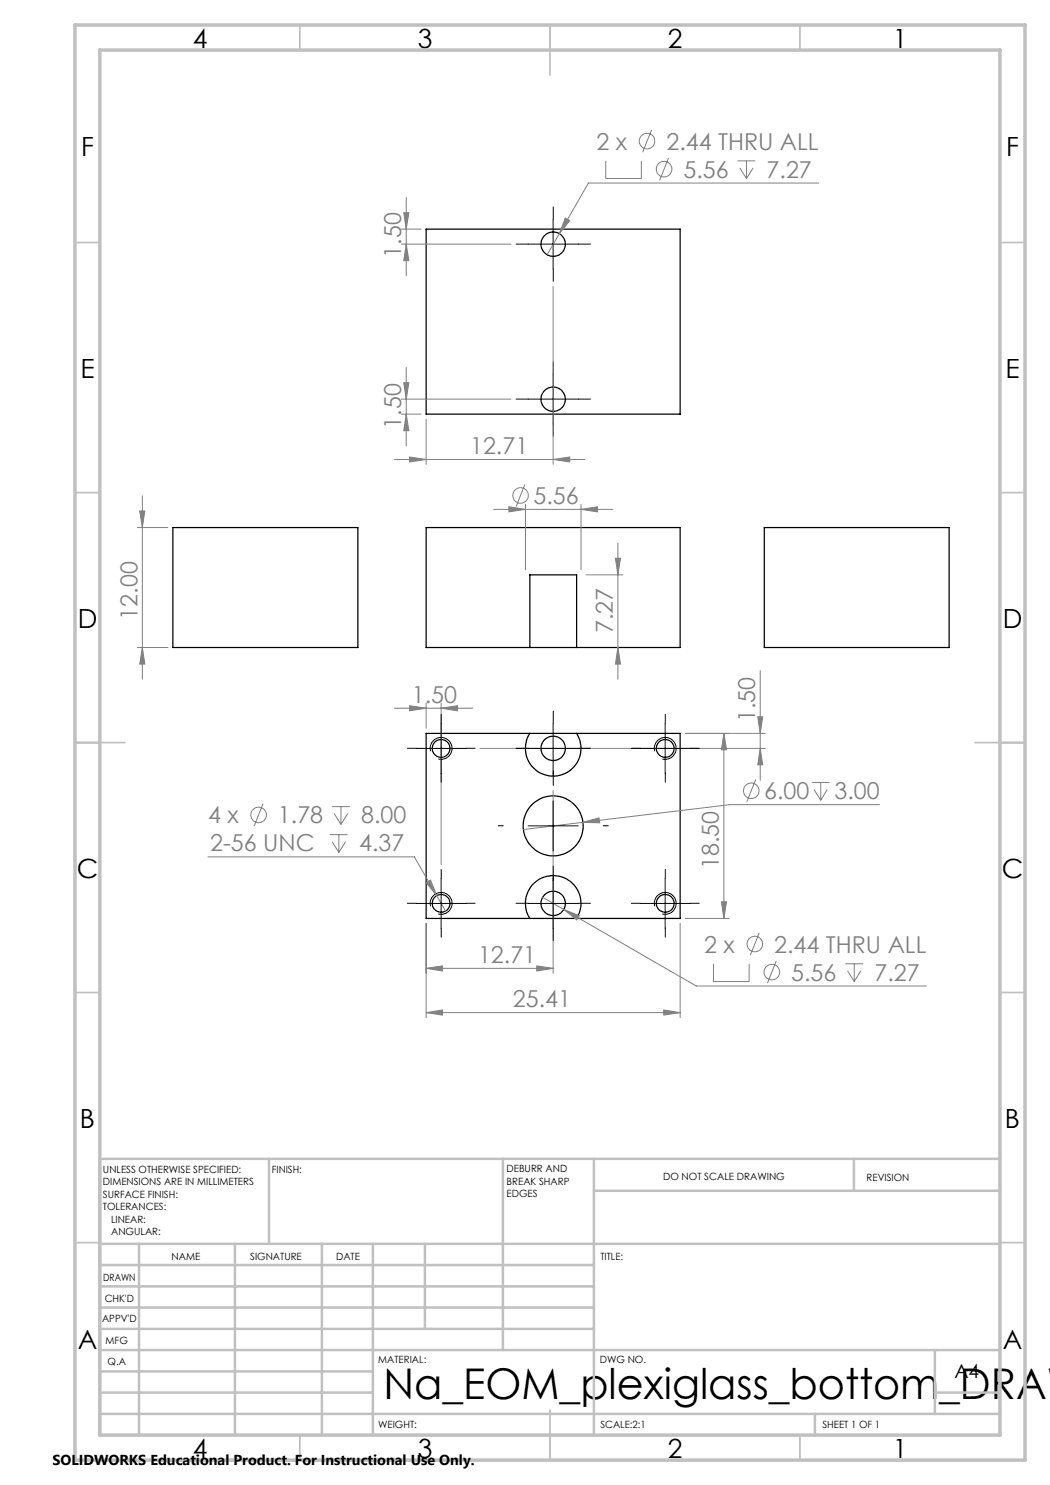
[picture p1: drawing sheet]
<svg xmlns="http://www.w3.org/2000/svg" width="210mm" height="297mm" viewBox="0 0 210 297" stroke-linecap="round" stroke-linejoin="round" font-family="sans-serif">
<g fill="none" stroke="#000" stroke-width=".25">
<path d="M85.2 45.8h50.8v37h-50.8zM34.6 105.5h37v24h-37zM152.9 105.5h36.9v24h-36.9zM106 129.5h9.3M106 129.5v-14.5h9.3v14.5M106 129.5h-20.8v-24h50.8v24h-20.7M85.2 146.7h50.8v37h-50.8zM106 146.7a5.6 5.6 0 0 0 4.6 8.5 5.6 5.6 0 0 0 4.7-8.5M106 183.7a5.6 5.6 0 0 1 4.6-8.6 5.6 5.6 0 0 1 4.7 8.6"/>
<circle cx="110.6" cy="48.8" r="2.45"/>
<circle cx="110.6" cy="79.8" r="2.45"/>
<circle cx="88.2" cy="149.7" r="1.78"/>
<circle cx="110.6" cy="149.7" r="2.45"/>
<circle cx="133.1" cy="149.7" r="1.77"/>
<circle cx="110.6" cy="165.2" r="6"/>
<circle cx="88.2" cy="180.7" r="1.79"/>
<circle cx="110.6" cy="180.7" r="2.45"/>
<circle cx="133.1" cy="180.7" r="1.78"/>
</g>
<g fill="none" stroke="#808080" stroke-width=".2">
<path d="M81.2 39.5v15.7M121.1 32.2v3.5h7.2v-3.5M130.3 26l-1.8 4.4M133.7 31.6l-1.8 4.5M147.5 32.2h3.6M148 33.6l1.3 2.1M149.3 32.2v3.5M150.6 33.6l-1.3 2.1M163.7 36.6h-46l-5.8 10.1M80.3 48.8h21.9M80.3 45.8h3.9M80.8 42.5h1l-.6 3.3z"/>
<path d="M81.2 48.8l.6 3.3h-1zM110.6 57.3v35.6M111.9 46.7l-2.5 4.2M113.1 43.6l.8 .5-2 2.6zM80.3 79.8h21.9M80.8 76.5h1l-.6 3.3zM81.2 73.5v15.7M28.5 99.2v36.7M78.9 91.9h38.1M80.3 82.8h3.9M81.2 82.8l.6 3.3h-1zM81.9 91.4l3.3 .5-3.3 .5z"/>
<path d="M85.2 83.9v9M105 96.9l-1.8 4.4M110.6 91.9l3.3-.5v1zM27.5 105.5h6.1M27.9 102.2h1.1l-.5 3.3zM98.7 101.9h23.9M101.8 101.3l3.3 .6-3.3 .5zM105.1 100.9v13.1M116.2 101.9l3.3-.6v1.1zM116.2 100.9v13.1M117.2 115h7.4M123.1 111.7h1l-.5 3.3z"/>
<path d="M123.6 108.6v27.3M27.5 129.5h6.1M28.5 129.5l.5 3.3h-1.1zM123.6 129.5l.5 3.3h-1zM152 134.1v21.9M78.9 141.6h15.7M81.9 141.1l3.3 .5-3.3 .6zM85.2 140.6v5.1M88.2 141.6l3.3-.5v1.1zM88.2 140.6v32.3M96 149.7h57M110.6 158.1v36.6"/>
<path d="M144.8 146.7l.5 3.3h-1zM144.8 146.7v37M151.1 155.9l-1.7 4.5M151.6 143.4h.9l-.5 3.3zM152 149.7l.5 3.3h-.9zM153 146.7h-15.9M162.3 156.5h3.6M162.8 157.9l1.3 2.2M164.1 156.5v3.6M165.5 157.9l-1.4 2.2M41.6 171.4h41.3l6.2 10.8M52.6 160.8l-1.8 4.4"/>
<path d="M66 166.9h3.5M66.4 161.3h3.6M66.4 168.3l1.4 2.2M66.9 162.7l1.3 2.2M67.8 166.9v3.6M68.2 161.3v3.6M69.1 168.3l-1.3 2.2M69.5 162.7l-1.3 2.2M85.2 176.5l.9-.5 1.2 3.1zM108.5 179.5l4.2 2.4M116.6 164.5l3.2-.9 .1 1zM175.9 160.9h-30l-41.2 5"/>
<path d="M85.2 193.7l3.3-.5v1zM85.2 184.7v18.8M85.2 193.7h25.4M107.4 193.2l3.2 .5-3.2 .5zM112.7 181.9l3.2 1.2-.5 .9zM112.7 181.9l26.5 15.3h46.1M136 184.7v18.8M137.1 183.7h8.7M142.7 192.8v3.5h7.1v-3.5M144.3 180.4h1l-.5 3.3zM151.8 186.6l-1.7 4.4M155.3 192.2l-1.8 4.4"/>
<path d="M169.1 192.8h3.5M169.5 194.2l1.4 2.1M170.9 192.8v3.5M172.2 194.2l-1.3 2.1M85.2 202.5l3.3-.5v1zM85.2 202.5h50.8M132.8 202l3.2 .5-3.2 .5z"/>
<circle cx="129.4" cy="28.2" r="1.55"/>
<circle cx="132.8" cy="33.8" r="1.55"/>
<circle cx="104.1" cy="99.1" r="1.55"/>
<circle cx="150.2" cy="158.2" r="1.56"/>
<circle cx="51.7" cy="163" r="1.56"/>
<circle cx="150.9" cy="188.8" r="1.56"/>
<circle cx="154.4" cy="194.4" r="1.56"/>
</g>
<g fill="none" stroke="#000" stroke-width=".2">
<path d="M105.6 48.8h10M110.6 43.8v10M105.6 79.8h10M110.6 74.8v10M83.2 149.7h10M86.1 150.2a2.19 2.19 0 0 1 1.9-2.7 2.19 2.19 0 0 1 2.4 2.4 2.19 2.19 0 0 1-2.7 1.9M88.2 144.7v10M105.6 149.7h10M110.6 144.7v10M128.1 149.7h9.9M131 150.2a2.18 2.18 0 0 1 1.9-2.7 2.18 2.18 0 0 1 2.3 2.4 2.18 2.18 0 0 1-2.7 1.9M133 144.7v10"/>
<path d="M88.2 175.7v10M105.6 165.2h10M110.6 160.2v10M110.6 175.7v10M133 175.7v10M83.2 180.7h10M86.1 181.3a2.18 2.18 0 0 1 1.9-2.8 2.18 2.18 0 0 1 2.4 2.3 2.18 2.18 0 0 1-2.7 2M105.6 180.7h10M128.1 180.7h9.9M131 181.3a2.17 2.17 0 0 1 1.9-2.8 2.17 2.17 0 0 1 2.3 2.4 2.17 2.17 0 0 1-2.7 1.9"/>
</g>
<g fill="none" stroke="#000" stroke-width=".2" stroke-dasharray="15.2 1.3 1.3 1.3">
<path d="M105.7 48.8h-2.5M110.7 43.8v-2.4M110.7 53.8v2.5M115.7 48.8h2.4M105.7 79.8h-2.5M110.7 74.8v-2.4M115.7 79.8h2.4M110.7 84.8v2.5M83.2 149.7h-1.7M88.2 144.7v-1.8M88.2 154.7v1.7M93.2 149.7h1.8"/>
<path d="M105.7 149.7h-2.5M110.7 155.2v-1M110.7 144.7v-2.5M110.7 154.7v2.4M115.7 149.7h2.4M128.1 149.7h-1.8M133.1 144.7v-1.8M133.1 154.7v1.7M138.1 149.7h1.7M88.2 175.7v-1.8M100.7 165.2h-1M110.7 175.2v1"/>
<path d="M110.7 175.7v-2.5M120.7 165.2h1M133.1 175.7v-1.8M83.2 180.7h-1.7M88.2 185.7v1.7M93.2 180.7h1.8M105.7 180.7h-2.5M110.7 185.7v2.4M115.7 180.7h2.4M128.1 180.7h-1.8M133.1 185.7v1.7M138.1 180.7h1.7"/>
</g>
<g fill="none" stroke="#c0c0c0" stroke-width=".35">
<path d="M60 5v5M110 5v10M160 5v5M15 48.5h5M200 48.5h5M15 98.5h5M200 98.5h5M15 148.5h10M195 148.5h10M15 198.5h5M200 198.5h5M15 248.5h5"/>
<path d="M200 248.5h5M60 287v5M110 282v10M160 287v5"/>
</g>
<g fill="none" stroke="#c0c0c0" stroke-width=".5">
<path d="M53.8 231.8v17M100.6 231.8v38.2M118.8 231.8v55.2M118.8 238.2h81.2M170.8 231.8v6.4M200 231.8h-180v55.2M20 248.8h180M20 257.3h98.8M20 253h98.8M27.8 248.8v38.2M47 248.8v38.2M64.4 248.8v38.2"/>
<path d="M74.6 248.8v38.2M85 248.8v17M20 265.8h98.8M20 261.5h98.8M20 278.5h54.6M20 274.3h54.6M20 270h180M187 278.5h13M187 270v12.8M20 282.8h180M163 282.8v4.2"/>
</g>
<path d="M15 5h190v287h-190zM20 10h180v277h-180z" fill="none" stroke="#c0c0c0" stroke-width=".7"/>
<g fill="#808080">
<path d="M110.6 91.9l3.3-.5v1zM81.9 91.4l3.3 .5-3.3 .5zM132.8 202l3.2 .5-3.2 .5zM85.2 202.5l3.3-.5v1zM107.4 193.2l3.2 .5-3.2 .5zM85.2 193.7l3.3-.5v1zM88.2 141.6l3.3-.5v1.1zM81.9 141.1l3.3 .5-3.3 .6z"/>
<path d="M101.8 101.3l3.3 .6-3.3 .5zM116.2 101.9l3.3-.6v1.1zM113.1 43.6l-1.2 3.1 2-2.6zM85.2 176.5l2.1 2.6-1.2-3.1zM112.7 181.9l2.7 2.1 .5-.9zM116.6 164.5l3.3 .1-.1-1z"/>
<path d="M81.2 48.8l.6 3.3h-1zM80.8 42.5h1l-.6 3.3zM152 149.7l.5 3.3h-.9zM151.6 143.4h.9l-.5 3.3z"/>
<path d="M123.1 111.7h1l-.5 3.3zM123.6 129.5l.5 3.3h-1zM80.8 76.5h1l-.6 3.3zM81.2 82.8l.6 3.3h-1zM144.8 146.7l.5 3.3h-1zM144.3 180.4h1l-.5 3.3zM27.9 102.2h1.1l-.5 3.3zM28.5 129.5l.5 3.3h-1.1z"/>
</g>
<text font-size="8.5" x="76.7" y="279.7">Na_EOM_plexiglass_bottom_DRAW</text>
<g font-size="5.3">
<text x="38.5" y="9.5">4</text>
<text x="83.5" y="9.5">3</text>
<text x="133.6" y="9.5">2</text>
<text x="178.6" y="9.5">1</text>
<text x="16.2" y="31.2">F</text>
<text x="201.2" y="31.2">F</text>
<text x="16.1" y="75.5">E</text>
<text x="201.1" y="75.5">E</text>
<text x="15.5" y="125.5">D</text>
<text x="200.5" y="125.5">D</text>
<text x="15.4" y="175.5">C</text>
<text x="200.4" y="175.5">C</text>
<text x="16" y="225.5">B</text>
<text x="201" y="225.5">B</text>
<text x="15.5" y="269.7">A</text>
<text x="200.5" y="269.7">A</text>
<text x="38.5" y="291.5">4</text>
<text x="83.5" y="291.5">3</text>
<text x="133.6" y="291.5">2</text>
<text x="178.6" y="291.5">1</text>
</g>
<g font-size="4.7" fill="#808080">
<text x="119.3" y="29.9">2 x</text>
<text x="133.3" y="29.9">2.44 THRU ALL</text>
<text x="136.7" y="35.5">5.56</text>
<text x="153.3" y="35.5">7.27</text>
<text x="80.3" y="51.5" transform="rotate(-90 80.3 51.5)">1.50</text>
<text x="80.3" y="85.7" transform="rotate(-90 80.3 85.7)">1.50</text>
<text x="94" y="90.9">12.71</text>
<text x="106.7" y="100.8">5.56</text>
<text x="27.5" y="123.9" transform="rotate(-90 27.5 123.9)">12.00</text>
<text x="122.6" y="126.6" transform="rotate(-90 122.6 126.6)">7.27</text>
<text x="82.4" y="140.6">1.50</text>
<text x="151" y="144.5" transform="rotate(-90 151 144.5)">1.50</text>
<text x="152.8" y="159.9">6.00</text>
<text x="166.9" y="159.9">3.00</text>
<text x="41.6" y="164.7">4 x</text>
<text x="55.6" y="164.7">1.78</text>
<text x="72.2" y="164.7">8.00</text>
<text x="42" y="170.3">2-56 UNC</text>
<text x="71.8" y="170.3">4.37</text>
<text x="143.8" y="173.8" transform="rotate(-90 143.8 173.8)">18.50</text>
<text x="140.9" y="190.5">2 x</text>
<text x="154.8" y="190.5">2.44 THRU ALL</text>
<text x="95.6" y="192.6">12.71</text>
<text x="158.2" y="196.1">5.56</text>
<text x="174.9" y="196.1">7.27</text>
<text x="102.6" y="201.5">25.41</text>
</g>
<text font-size="3.9" x="190.9" y="275.5">A4</text>
<text font-size="2.9" x="10.5" y="292.9">SOLIDWORKS Educational Product. For Instructional Use Only.</text>
<g font-size="2">
<text x="20.6" y="234.6">UNLESS OTHERWISE SPECIFIED:</text>
<text x="20.6" y="237.1">DIMENSIONS ARE IN MILLIMETERS</text>
<text x="20.6" y="239.6">SURFACE FINISH:</text>
<text x="54.4" y="234.6">FINISH:</text>
<text x="101.3" y="234.5">DEBURR AND</text>
<text x="101.3" y="237">BREAK SHARP</text>
<text x="101.3" y="239.5">EDGES</text>
<text x="132.6" y="236">DO NOT SCALE DRAWING</text>
<text x="173.3" y="236.2">REVISION</text>
<text x="20.6" y="242.1">TOLERANCES:</text>
<text x="22.2" y="244.6">LINEAR:</text>
<text x="22.2" y="247.1">ANGULAR:</text>
<text x="34.3" y="252">NAME</text>
<text x="50" y="251.9">SIGNATURE</text>
<text x="67.2" y="251.9">DATE</text>
<text x="120.1" y="251.9">TITLE:</text>
<text x="20.6" y="256.1">DRAWN</text>
<text x="20.9" y="260.3">CHK'D</text>
<text x="20.4" y="264.4">APPV'D</text>
<text x="21.1" y="268.8">MFG</text>
<text x="21.5" y="273">Q.A</text>
<text x="75.6" y="272.5">MATERIAL:</text>
<text x="120" y="272.5">DWG NO.</text>
<text x="75.6" y="285.5">WEIGHT:</text>
<text x="120.1" y="285.6">SCALE:2:1</text>
<text x="164.5" y="285.6">SHEET 1 OF 1</text>
</g>
</svg>
